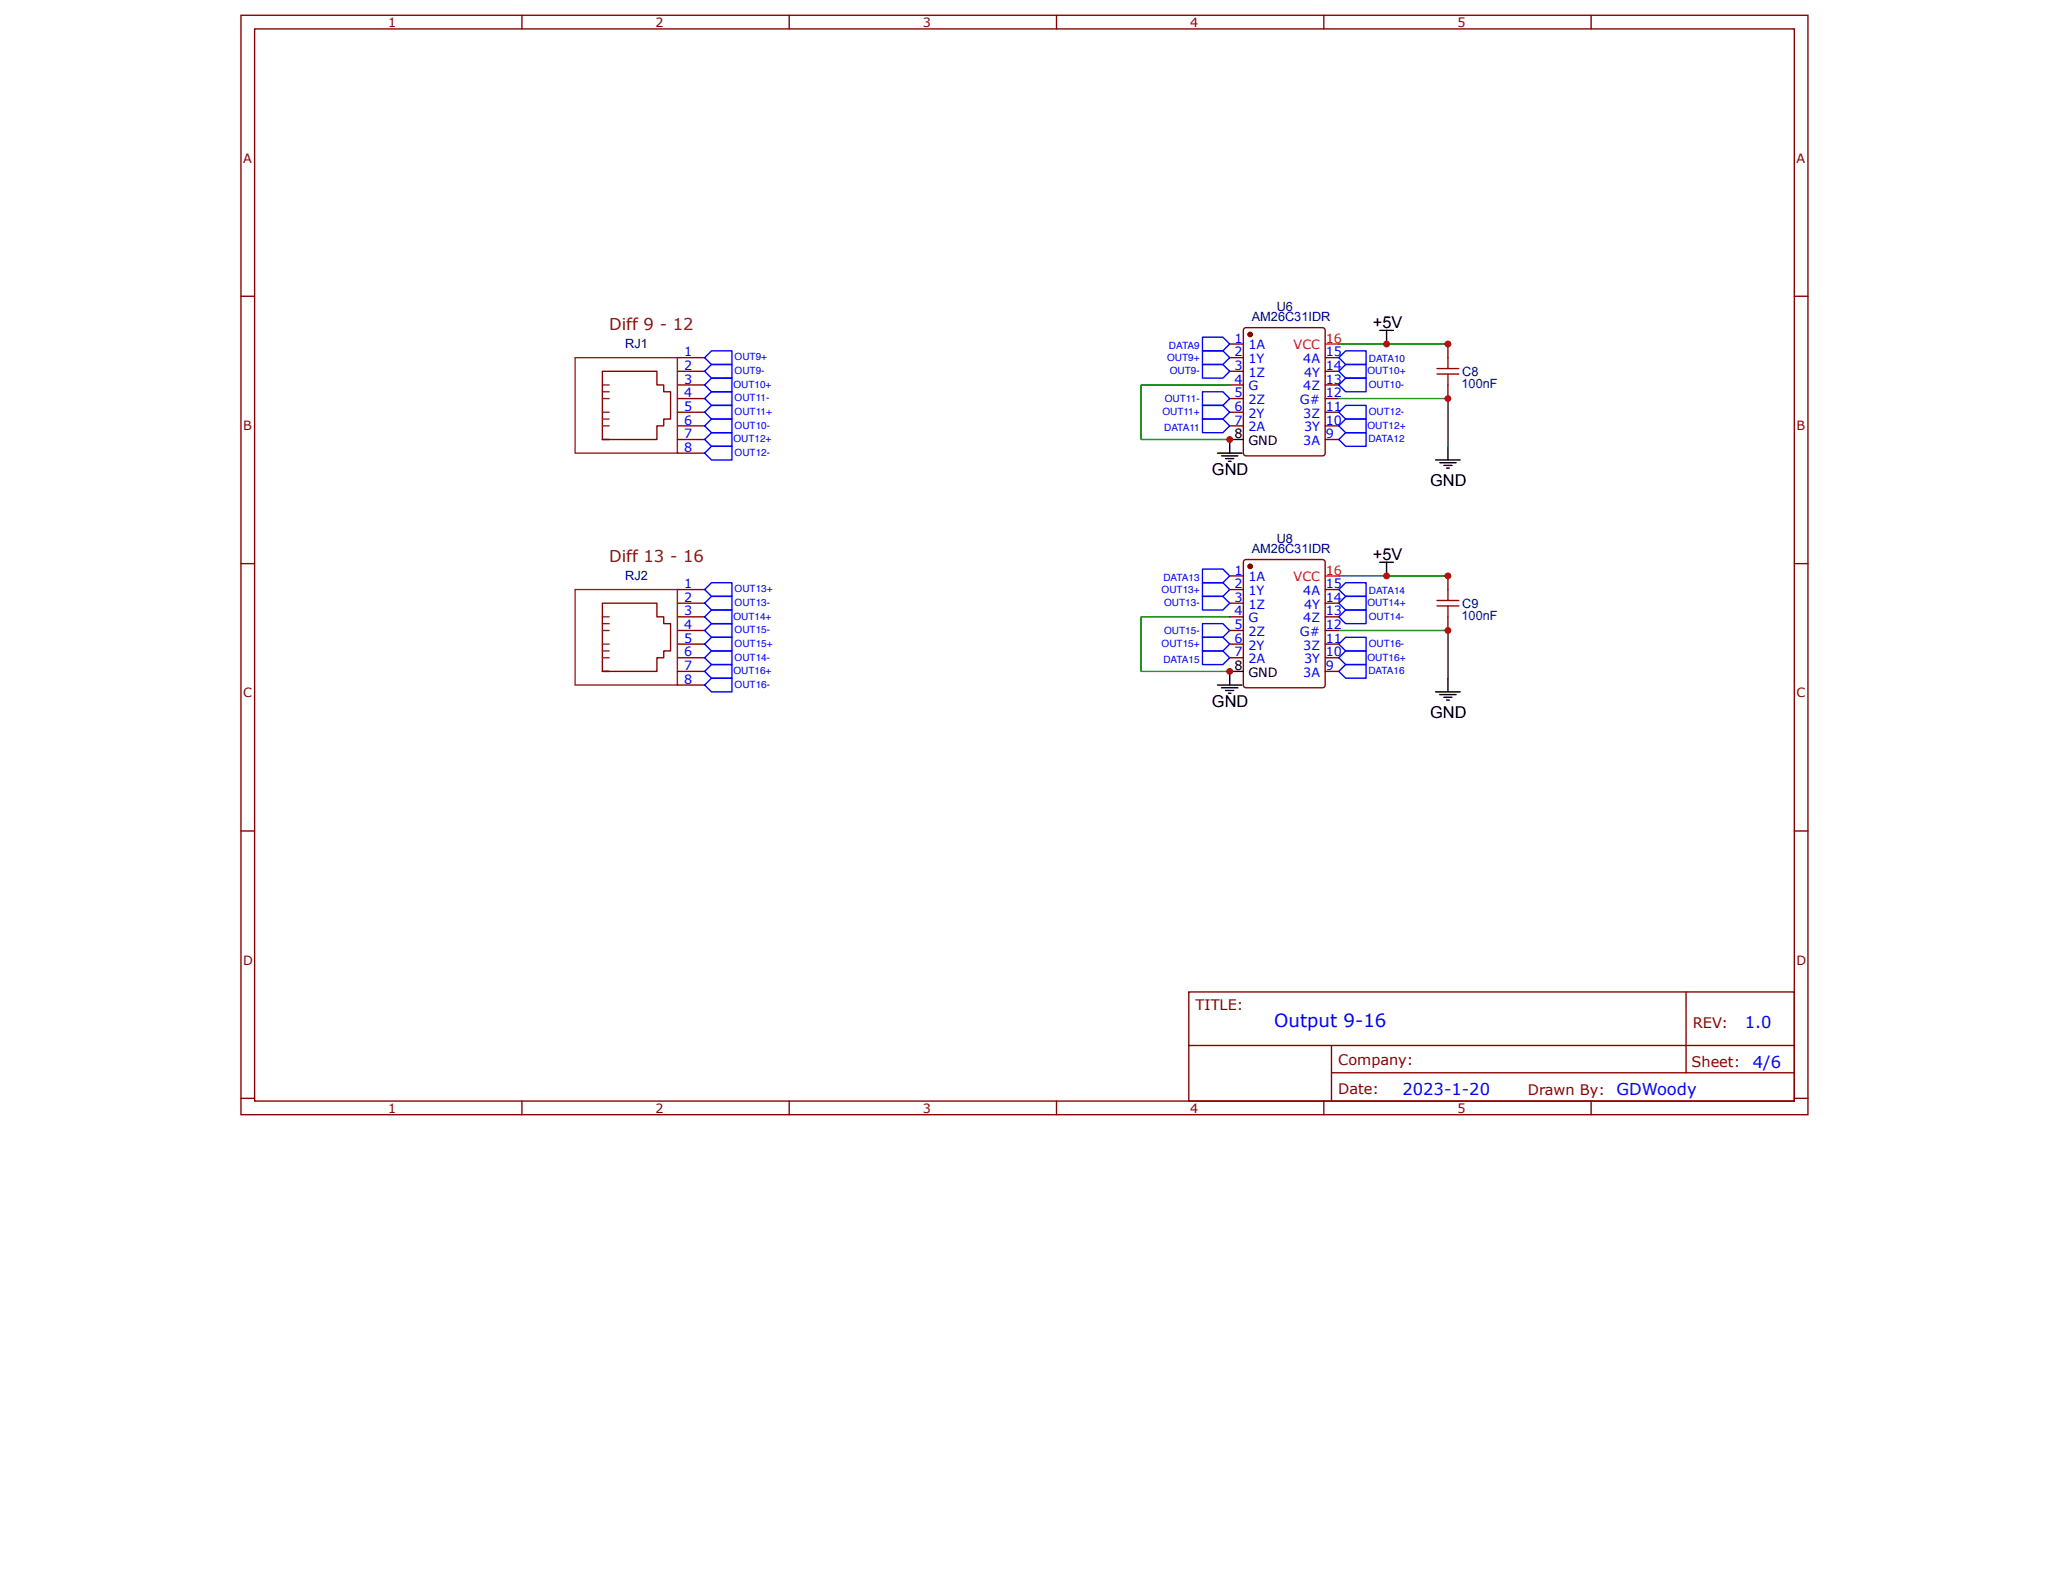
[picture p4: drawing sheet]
<svg xmlns="http://www.w3.org/2000/svg" width="279mm" height="216mm" viewBox="0 0 279 216" stroke-linecap="round" stroke-linejoin="round" font-family="sans-serif">
<g fill="none" stroke="#800" stroke-width=".18">
<path d="M32.6 2.1h212v148.7h-212zM34.4 3.9h208.4v145h-208.4zM70.6 2.1v1.8M106.8 2.1v1.8M142.9 2.1v1.8M179.1 2.1v1.8M215.3 2.1v1.8M32.6 40.1h1.8M81.5 59.5v-9.3h7.4v1.9h.9v.9h.9v3.7h-.9v.9h-.9v1.9h-7.4h.9M91.7 57.6h3.6M91.7 55.8h3.6M91.7 53.9h3.6"/>
<path d="M91.7 52.1h3.6M91.7 50.2h3.6M91.7 48.4h3.6M91.7 59.5h3.6M242.8 40.1h1.8M32.6 76.2h1.8M91.7 61.3h3.6M242.8 76.2h1.8M32.6 112.4h1.8M242.8 112.4h1.8M160.8 134.2h82v14.7h-82zM228.1 134.2v10.9"/>
<path d="M32.6 148.6h1.8M70.6 148.9v1.9M106.8 148.9v1.9M142.9 148.9v1.9M160.9 141.4h81.8M179.1 148.9v1.9M180.2 145.1h62.5M180.2 141.4v7.4M215.3 148.9v1.9M242.8 148.6h1.8"/>
</g>
<path d="M77.8 48.4h13.9v12.9h-13.9zM81.5 52.1h.9M81.5 53h.9M81.5 53.9h.9M81.5 55.8h.9M81.5 56.7h.9M81.5 57.6h.9" fill="none" stroke="#8d2323" stroke-width=".18"/>
<circle cx="169.2" cy="45.2" r=".28" fill="#800"/>
<g fill="none" stroke="#800" stroke-width=".18">
<path d="M168.3 44.5l.3-.2h10.3l.3 .2 .1 16.8-.2 .3-10.5 .1-.3-.2z"/>
<circle cx="169.2" cy="45.2" r=".28"/>
</g>
<circle cx="169.2" cy="45.2" r=".28" fill="#800"/>
<g fill="none" stroke="#800" stroke-width=".18">
<path d="M166.4 46.5h1.8M166.4 48.4h1.8M166.4 50.2h1.8M166.4 52.1h1.8M166.4 53.9h1.8M166.4 55.8h1.8M166.4 57.6h1.8M179.3 48.4h1.8M179.3 50.2h1.8M179.3 52.1h1.8M179.3 53.9h1.8M179.3 55.8h1.8"/>
<path d="M179.3 57.6h1.8M179.3 59.5h1.8M195.9 46.5v1.9M195.9 52.1v1.8M195.9 77.9v1.9M195.9 83.4v1.9"/>
<circle cx="169.2" cy="45.2" r=".28"/>
</g>
<g fill="none" stroke="#000" stroke-width=".18">
<path d="M168.2 59.5h-1.8v1.8M186.7 44.7h1.8M187.6 44.7v1.8M164.7 61.3h3.3M165.3 61.7h2.2M165.8 62h1.1M166.2 62.4h.4M186.7 76.1h1.8M187.6 76.1v1.8M194.2 62.2h3.4M194.8 62.6h2.2M195.4 63h1.1"/>
<path d="M195.7 63.3h.4M195.9 60.4v1.8M164.7 92.7h3.3M165.3 93h2.2M165.8 93.4h1.1M166.2 93.8h.4M166.4 90.8v1.9M194.2 93.6h3.4M194.8 94h2.2M195.4 94.3h1.1M195.7 94.7h.4M195.9 91.7v1.9"/>
</g>
<path d="M179.3 46.5h1.8" fill="none" stroke="#f00" stroke-width=".18"/>
<path d="M194.4 49.9h3M194.4 50.6h3M195.9 48.4v1.5M195.9 50.6v1.5M195.9 79.8v1.4M194.4 81.2h3M194.4 82h3M195.9 82v1.4" fill="none" stroke="#a00000" stroke-width=".18"/>
<path d="M166.4 52.1h-12v7.4h12M181.1 53.9h14.8v6.5M181.1 46.5h14.8M181.1 77.9h14.8M166.4 83.4h-12v7.4h12M181.1 85.3h14.8v6.4" fill="none" stroke="#080" stroke-width=".18"/>
<g fill="none" stroke="#00f" stroke-width=".18">
<path d="M162.7 56.7h2.8l.9 .9-.9 .9h-2.8zM162.7 45.6h2.8l.9 .9-.9 1h-2.8zM162.7 49.3h2.8l.9 .9-.9 1h-2.8zM162.7 47.5h2.8l.9 .9-.9 .9h-2.8zM162.7 54.8h2.8l.9 1-.9 .9h-2.8zM162.7 53h2.8l.9 .9-.9 .9h-2.8zM181.1 59.5l1-1h2.7v1.9h-2.7zM181.1 48.4l1-.9h2.7v1.8h-2.7zM181.1 55.8l1-1h2.7v1.9h-2.7zM181.1 57.6l1-.9h2.7v1.8h-2.7zM181.1 50.2l1-.9h2.7v1.9h-2.7zM181.1 52.1l1-.9h2.7v1.8h-2.7z"/>
<path d="M162.7 78.8h2.8l.9 1-.9 .9h-2.8zM162.7 77h2.8l.9 .9-.9 .9h-2.8zM182.1 78.8h2.7v1.9h-2.7l-1-.9zM162.7 84.4h2.8l.9 .9-.9 .9h-2.8zM162.7 86.2h2.8l.9 .9-.9 1h-2.8zM162.7 80.7h2.8l.9 .9-.9 .9h-2.8zM162.7 88.1h2.8l.9 .9-.9 .9h-2.8zM181.1 81.6l1-.9h2.7v1.8h-2.7zM182.1 82.5h2.7v1.9h-2.7l-1-1zM182.1 88.1h2.7v1.8h-2.7l-1-.9zM182.1 86.2h2.7v1.9h-2.7l-1-1zM182.1 89.9h2.7v1.8h-2.7l-1-.9z"/>
</g>
<circle cx="169.2" cy="76.6" r=".28" fill="#800"/>
<g fill="none" stroke="#800" stroke-width=".18">
<path d="M168.3 75.9l.3-.2h10.3l.3 .2 .1 16.8-.2 .3h-10.5l-.3-.1z"/>
<circle cx="169.2" cy="76.6" r=".28"/>
</g>
<circle cx="169.2" cy="76.6" r=".28" fill="#800"/>
<g fill="none" stroke="#800" stroke-width=".18">
<path d="M91.7 79.8h3.6M166.4 77.9h1.8M166.4 79.8h1.8M179.3 79.8h1.8M81.5 90.8v-9.2h7.4v1.8h.9v1h.9v3.7h-.9v.9h-.9v1.8h-7.4h.9M91.7 81.6h3.6M91.7 83.4h3.6M91.7 85.3h3.6M91.7 87.1h3.6M91.7 89h3.6M91.7 90.8h3.6M91.7 92.7h3.6"/>
<path d="M166.4 81.6h1.8M166.4 83.4h1.8M166.4 85.3h1.8M166.4 87.1h1.8M166.4 89h1.8M179.3 81.6h1.8M179.3 83.4h1.8M179.3 85.3h1.8M179.3 87.1h1.8M179.3 89h1.8M179.3 90.8h1.8"/>
<circle cx="169.2" cy="76.6" r=".28"/>
</g>
<path d="M166.4 90.8h1.8" fill="none" stroke="#000" stroke-width=".18"/>
<path d="M179.3 77.9h1.8" fill="none" stroke="#f00" stroke-width=".18"/>
<path d="M77.8 79.8h13.9v12.9h-13.9zM81.5 83.4h.9M81.5 84.4h.9M81.5 85.3h.9M81.5 87.1h.9M81.5 88.1h.9M81.5 89h.9" fill="none" stroke="#8d2323" stroke-width=".18"/>
<g fill="none" stroke="#00f" stroke-width=".18">
<path d="M95.3 48.4l1-.9h2.7v1.8h-2.7zM95.3 50.2l1-.9h2.7v1.9h-2.7zM95.3 52.1l1-.9h2.7v1.8h-2.7zM95.3 53.9l1-.9h2.7v1.8h-2.7zM95.3 55.8l1-1h2.7v1.9h-2.7zM95.3 57.6l1-.9h2.7v1.8h-2.7zM95.3 59.5l1-1h2.7v1.9h-2.7zM95.3 61.3l1-.9h2.7v1.8h-2.7zM95.3 79.8l1-1h2.7v1.9h-2.7zM95.3 81.6l1-.9h2.7v1.8h-2.7zM95.3 87.1l1-.9h2.7v1.9h-2.7zM95.3 85.3l1-.9h2.7v1.8h-2.7z"/>
<path d="M95.3 90.8l1-.9h2.7v1.8h-2.7zM95.3 92.7l1-1h2.7v1.9h-2.7zM95.3 89l1-.9h2.7v1.8h-2.7zM95.3 83.4l1-.9h2.7v1.9h-2.7z"/>
</g>
<g fill="#c00">
<circle cx="187.6" cy="46.5" r=".46"/>
<circle cx="195.9" cy="53.9" r=".46"/>
<circle cx="195.9" cy="46.5" r=".46"/>
<circle cx="166.4" cy="59.5" r=".46"/>
<circle cx="166.4" cy="90.8" r=".46"/>
<circle cx="195.9" cy="77.9" r=".46"/>
<circle cx="195.9" cy="85.3" r=".46"/>
<circle cx="187.6" cy="77.9" r=".46"/>
</g>
<text font-size="2.5" fill="#00f" x="172.4" y="138.9">Output 9-16</text>
<g font-size="2.2" fill="#630">
<text x="82.4" y="44.7">Diff 9 - 12</text>
<text x="82.4" y="76.1">Diff 13 - 16</text>
</g>
<g font-size="2.2">
<text x="185.8" y="44.3">+5V</text>
<text x="164" y="64.3">GND</text>
<text x="193.5" y="65.7">GND</text>
<text x="185.8" y="75.7">+5V</text>
<text x="164" y="95.6">GND</text>
<text x="193.5" y="97.1">GND</text>
</g>
<g font-size="2.2" fill="#00f">
<text x="236.1" y="139">1.0</text>
<text x="189.7" y="148.1">2023-1-20</text>
<text x="218.7" y="148.1">GDWoody</text>
<text x="237.2" y="144.4">4/6</text>
</g>
<g font-size="2" fill="#800">
<text x="161.8" y="136.6">TITLE:</text>
<text x="229.1" y="139">REV:</text>
<text x="181.1" y="148">Date:</text>
<text x="181.1" y="144">Company:</text>
<text x="206.7" y="148.1">Drawn By:</text>
<text x="228.9" y="144.3">Sheet:</text>
</g>
<g font-size="1.7" fill="#800">
<text x="52.5" y="3.6">1</text>
<text x="88.7" y="3.6">2</text>
<text x="124.9" y="3.6">3</text>
<text x="161" y="3.6">4</text>
<text x="197.2" y="3.6">5</text>
<text x="32.9" y="22">A</text>
<text x="243.1" y="22">A</text>
<text x="32.9" y="58.2">B</text>
<text x="243.1" y="58.2">B</text>
<text x="32.9" y="94.3">C</text>
<text x="243.1" y="94.3">C</text>
<text x="32.9" y="130.5">D</text>
<text x="243.1" y="130.5">D</text>
<text x="52.5" y="150.5">1</text>
<text x="88.7" y="150.5">2</text>
<text x="124.9" y="150.5">3</text>
<text x="161" y="150.5">4</text>
<text x="197.2" y="150.5">5</text>
</g>
<g font-size="1.7" fill="#000080">
<text x="84.6" y="47.1">RJ1</text>
<text x="169.4" y="43.4">AM26C31IDR</text>
<text x="172.7" y="42">U6</text>
<text x="197.8" y="52.5">100nF</text>
<text x="197.9" y="50.8">C8</text>
<text x="169.4" y="74.8">AM26C31IDR</text>
<text x="172.7" y="73.4">U8</text>
<text x="84.6" y="78.5">RJ2</text>
<text x="197.8" y="83.9">100nF</text>
<text x="197.9" y="82.2">C9</text>
</g>
<g font-size="1.7" fill="#00f">
<text x="167" y="46.4">1</text>
<text x="168.9" y="47.3">1A</text>
<text x="92.6" y="53.7">4</text>
<text x="92.6" y="51.9">3</text>
<text x="92.6" y="50">2</text>
<text x="92.6" y="48.2">1</text>
<text x="167" y="48.2">2</text>
<text x="167" y="50">3</text>
<text x="167" y="51.9">4</text>
<text x="167" y="53.7">5</text>
<text x="168.9" y="49.1">1Y</text>
<text x="168.9" y="51">1Z</text>
<text x="168.9" y="52.8">G</text>
<text x="176.3" y="52.8">4Z</text>
<text x="176.3" y="49.1">4A</text>
<text x="176.5" y="51">4Y</text>
<text x="179.4" y="53.7">12</text>
<text x="179.4" y="51.9">13</text>
<text x="179.4" y="50">14</text>
<text x="179.4" y="48.2">15</text>
<text x="92.6" y="57.4">6</text>
<text x="92.6" y="55.6">5</text>
<text x="92.6" y="59.3">7</text>
<text x="167" y="55.6">6</text>
<text x="167" y="57.4">7</text>
<text x="168.9" y="54.7">2Z</text>
<text x="168.9" y="56.5">2Y</text>
<text x="168.9" y="58.3">2A</text>
<text x="175.9" y="54.7">G#</text>
<text x="176.3" y="56.5">3Z</text>
<text x="176.5" y="58.3">3Y</text>
<text x="179.4" y="59.3">9</text>
<text x="179.4" y="57.4">10</text>
<text x="179.4" y="55.6">11</text>
<text x="92.6" y="61.1">8</text>
<text x="176.3" y="60.2">3A</text>
<text x="167" y="77.7">1</text>
<text x="92.6" y="83.3">3</text>
<text x="92.6" y="81.4">2</text>
<text x="92.6" y="79.6">1</text>
<text x="167" y="79.6">2</text>
<text x="167" y="81.4">3</text>
<text x="167" y="83.3">4</text>
<text x="168.9" y="78.6">1A</text>
<text x="168.9" y="80.5">1Y</text>
<text x="168.9" y="82.3">1Z</text>
<text x="176.3" y="80.5">4A</text>
<text x="176.5" y="82.3">4Y</text>
<text x="179.4" y="83.3">13</text>
<text x="179.4" y="81.4">14</text>
<text x="179.4" y="79.6">15</text>
<text x="92.6" y="88.8">6</text>
<text x="92.6" y="86.9">5</text>
<text x="92.6" y="85.1">4</text>
<text x="167" y="85.1">5</text>
<text x="167" y="86.9">6</text>
<text x="167" y="88.8">7</text>
<text x="168.9" y="84.2">G</text>
<text x="168.9" y="86">2Z</text>
<text x="168.9" y="87.9">2Y</text>
<text x="168.9" y="89.7">2A</text>
<text x="175.9" y="86">G#</text>
<text x="176.3" y="87.9">3Z</text>
<text x="176.3" y="84.2">4Z</text>
<text x="176.5" y="89.7">3Y</text>
<text x="179.4" y="88.8">10</text>
<text x="179.4" y="86.9">11</text>
<text x="179.4" y="85.1">12</text>
<text x="92.6" y="90.6">7</text>
<text x="92.6" y="92.5">8</text>
<text x="176.3" y="91.6">3A</text>
<text x="179.4" y="90.6">9</text>
</g>
<g font-size="1.7" fill="#f00">
<text x="175" y="47.3">VCC</text>
<text x="179.4" y="46.4">16</text>
<text x="179.4" y="77.7">16</text>
<text x="175" y="78.6">VCC</text>
</g>
<g font-size="1.7">
<text x="167" y="59.3">8</text>
<text x="168.9" y="60.2">GND</text>
<text x="167" y="90.6">8</text>
<text x="168.9" y="91.6">GND</text>
</g>
<g font-size="1.4" fill="#00f">
<text x="158.2" y="47.2">DATA9</text>
<text x="99.2" y="52.5">OUT10+</text>
<text x="99.4" y="50.6">OUT9-</text>
<text x="99.4" y="48.7">OUT9+</text>
<text x="157.9" y="48.8">OUT9+</text>
<text x="158.3" y="50.6">OUT9-</text>
<text x="185" y="50.6">OUT10+</text>
<text x="185.2" y="52.5">OUT10-</text>
<text x="185.2" y="49">DATA10</text>
<text x="99.2" y="59.8">OUT12+</text>
<text x="99.4" y="58">OUT10-</text>
<text x="99.4" y="54.3">OUT11-</text>
<text x="99.4" y="56.1">OUT11+</text>
<text x="157.3" y="56.2">OUT11+</text>
<text x="157.5" y="58.3">DATA11</text>
<text x="157.6" y="54.3">OUT11-</text>
<text x="185" y="58">OUT12+</text>
<text x="185.1" y="59.8">DATA12</text>
<text x="185.2" y="56.1">OUT12-</text>
<text x="99.4" y="61.7">OUT12-</text>
<text x="99.2" y="83.8">OUT14+</text>
<text x="99.4" y="80.1">OUT13+</text>
<text x="99.4" y="81.9">OUT13-</text>
<text x="157.2" y="80.2">OUT13+</text>
<text x="157.4" y="78.6">DATA13</text>
<text x="157.5" y="82">OUT13-</text>
<text x="185" y="82">OUT14+</text>
<text x="185.2" y="83.8">OUT14-</text>
<text x="185.2" y="80.3">DATA14</text>
<text x="99.4" y="89.4">OUT14-</text>
<text x="99.4" y="87.5">OUT15+</text>
<text x="99.4" y="85.6">OUT15-</text>
<text x="157.2" y="87.6">OUT15+</text>
<text x="157.4" y="89.7">DATA15</text>
<text x="157.5" y="85.7">OUT15-</text>
<text x="185" y="89.4">OUT16+</text>
<text x="185.2" y="87.5">OUT16-</text>
<text x="99.2" y="91.2">OUT16+</text>
<text x="99.4" y="93">OUT16-</text>
<text x="185.1" y="91.2">DATA16</text>
</g>
</svg>
